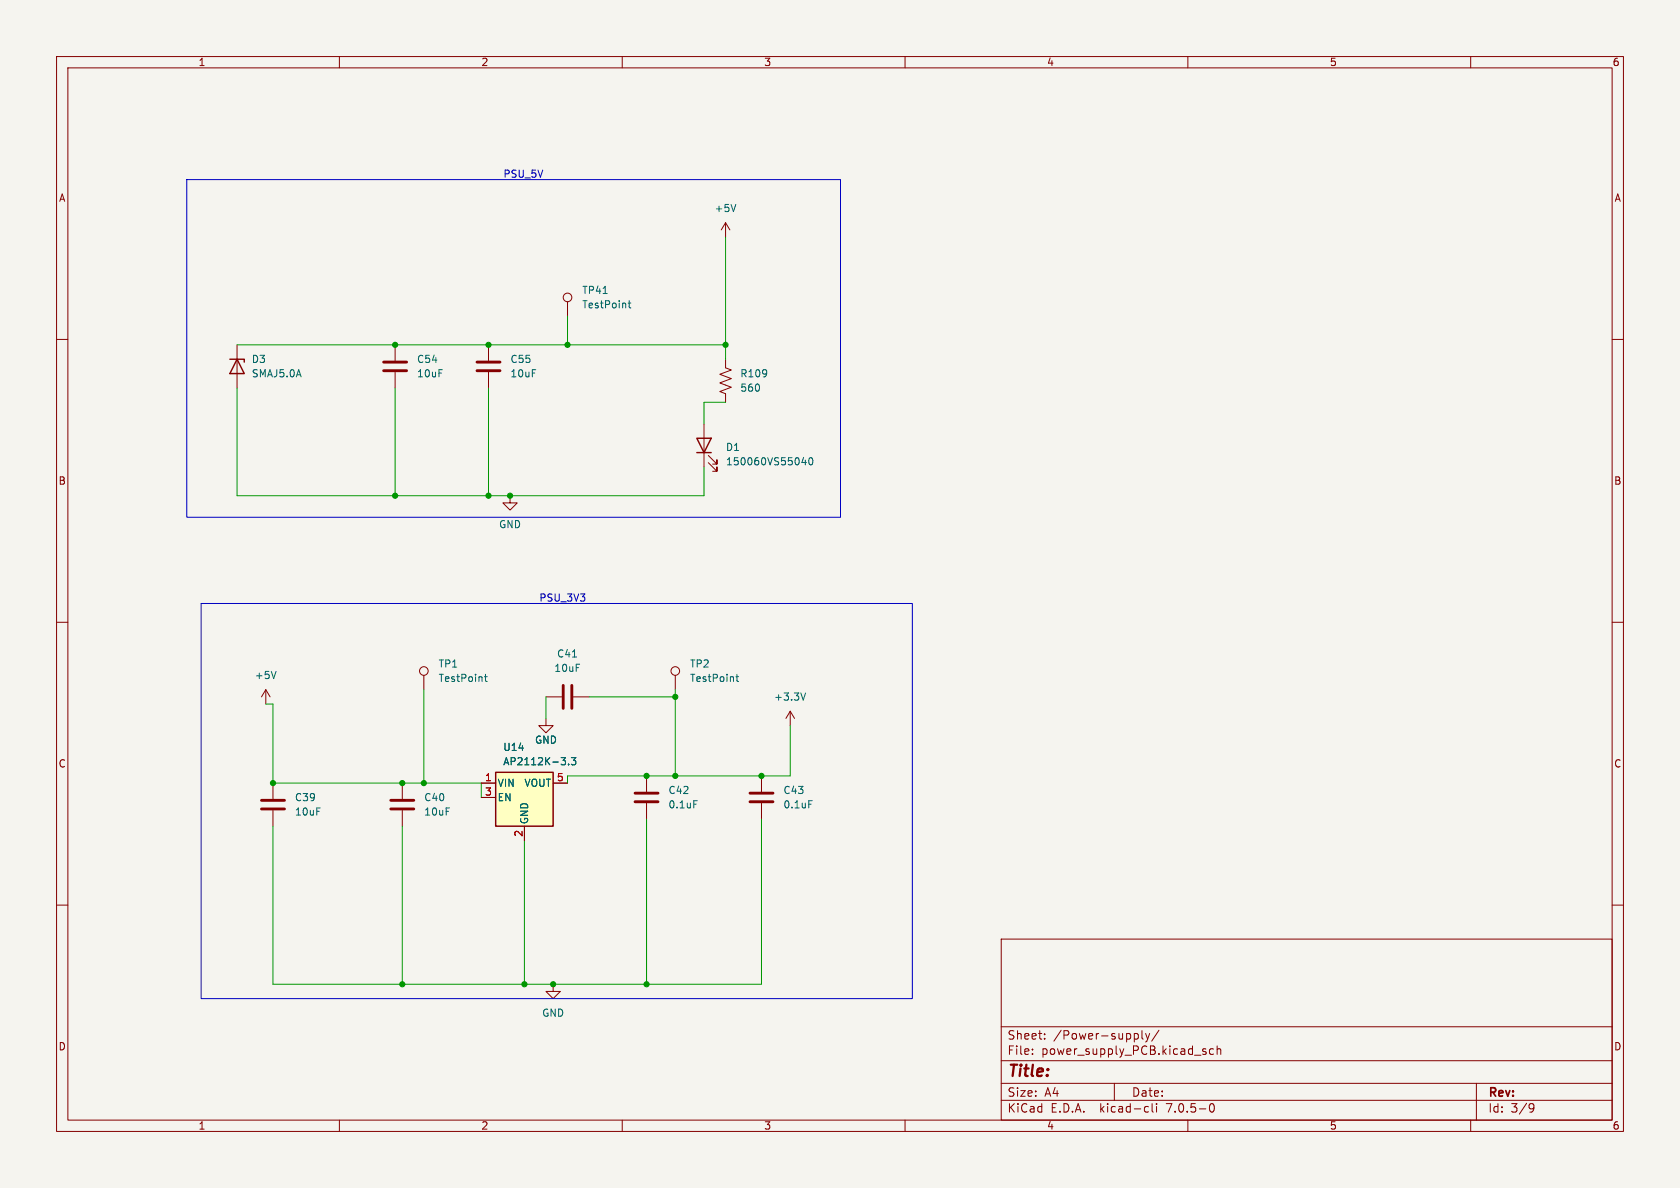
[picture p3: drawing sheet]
(kicad_sch (version 20230121) (generator eeschema)

 (paper "A4")

 (lib_symbols
  (symbol "Connector:TestPoint" (pin_numbers hide) (pin_names (offset 0.762) hide) (in_bom yes) (on_board yes)
   (property "Reference" "TP" (at 0 6.858 0) (effects (font (size 1.27 1.27))))
   (property "Value" "TestPoint" (at 0 5.08 0) (effects (font (size 1.27 1.27))))
   (property "Footprint" "" (at 5.08 0 0) (effects (font (size 1.27 1.27)) hide))
   (property "Datasheet" "~" (at 5.08 0 0) (effects (font (size 1.27 1.27)) hide))
   (symbol "TestPoint_0_1"
    (circle (center 0 3.302) (radius 0.762) (stroke (width 0) (type default)) (fill (type none))))
   (symbol "TestPoint_1_1"
    (pin passive line (at 0 0 90) (length 2.54) (name "1" (effects (font (size 1.27 1.27)))) (number "1" (effects (font (size 1.27 1.27)))))))
  (symbol "Device:C" (pin_numbers hide) (pin_names (offset 0.254)) (in_bom yes) (on_board yes)
   (property "Reference" "C" (at 0.635 2.54 0) (effects (font (size 1.27 1.27)) (justify left)))
   (property "Value" "C" (at 0.635 -2.54 0) (effects (font (size 1.27 1.27)) (justify left)))
   (property "Footprint" "" (at 0.9652 -3.81 0) (effects (font (size 1.27 1.27)) hide))
   (property "Datasheet" "~" (at 0 0 0) (effects (font (size 1.27 1.27)) hide))
   (symbol "C_0_1"
    (polyline (pts (xy -2.032 -0.762) (xy 2.032 -0.762)) (stroke (width 0.508) (type default)) (fill (type none)))
    (polyline (pts (xy -2.032 0.762) (xy 2.032 0.762)) (stroke (width 0.508) (type default)) (fill (type none))))
   (symbol "C_1_1"
    (pin passive line (at 0 3.81 270) (length 2.794) (name "~" (effects (font (size 1.27 1.27)))) (number "1" (effects (font (size 1.27 1.27)))))
    (pin passive line (at 0 -3.81 90) (length 2.794) (name "~" (effects (font (size 1.27 1.27)))) (number "2" (effects (font (size 1.27 1.27)))))))
  (symbol "Device:C_Polarized" (pin_numbers hide) (pin_names (offset 0.254)) (in_bom yes) (on_board yes)
   (property "Reference" "C" (at 0.635 2.54 0) (effects (font (size 1.27 1.27)) (justify left)))
   (property "Value" "C_Polarized" (at 0.635 -2.54 0) (effects (font (size 1.27 1.27)) (justify left)))
   (property "Footprint" "" (at 0.9652 -3.81 0) (effects (font (size 1.27 1.27)) hide))
   (property "Datasheet" "~" (at 0 0 0) (effects (font (size 1.27 1.27)) hide))
   (symbol "C_Polarized_0_1"
    (rectangle (start -2.286 0.508) (end 2.286 1.016) (stroke (width 0) (type default)) (fill (type none)))
    (polyline (pts (xy -1.778 2.286) (xy -0.762 2.286)) (stroke (width 0) (type default)) (fill (type none)))
    (polyline (pts (xy -1.27 2.794) (xy -1.27 1.778)) (stroke (width 0) (type default)) (fill (type none)))
    (rectangle (start 2.286 -0.508) (end -2.286 -1.016) (stroke (width 0) (type default)) (fill (type outline))))
   (symbol "C_Polarized_1_1"
    (pin passive line (at 0 3.81 270) (length 2.794) (name "~" (effects (font (size 1.27 1.27)))) (number "1" (effects (font (size 1.27 1.27)))))
    (pin passive line (at 0 -3.81 90) (length 2.794) (name "~" (effects (font (size 1.27 1.27)))) (number "2" (effects (font (size 1.27 1.27)))))))
  (symbol "Device:D" (pin_numbers hide) (pin_names (offset 1.016) hide) (in_bom yes) (on_board yes)
   (property "Reference" "D" (at 0 2.54 0) (effects (font (size 1.27 1.27))))
   (property "Value" "D" (at 0 -2.54 0) (effects (font (size 1.27 1.27))))
   (property "Footprint" "" (at 0 0 0) (effects (font (size 1.27 1.27)) hide))
   (property "Datasheet" "~" (at 0 0 0) (effects (font (size 1.27 1.27)) hide))
   (property "Sim.Device" "D" (at 0 0 0) (effects (font (size 1.27 1.27)) hide))
   (property "Sim.Pins" "1=K 2=A" (at 0 0 0) (effects (font (size 1.27 1.27)) hide))
   (symbol "D_0_1"
    (polyline (pts (xy -1.27 1.27) (xy -1.27 -1.27)) (stroke (width 0.254) (type default)) (fill (type none)))
    (polyline (pts (xy 1.27 0) (xy -1.27 0)) (stroke (width 0) (type default)) (fill (type none)))
    (polyline (pts (xy 1.27 1.27) (xy 1.27 -1.27) (xy -1.27 0) (xy 1.27 1.27)) (stroke (width 0.254) (type default)) (fill (type none))))
   (symbol "D_1_1"
    (pin passive line (at -3.81 0 0) (length 2.54) (name "K" (effects (font (size 1.27 1.27)))) (number "1" (effects (font (size 1.27 1.27)))))
    (pin passive line (at 3.81 0 180) (length 2.54) (name "A" (effects (font (size 1.27 1.27)))) (number "2" (effects (font (size 1.27 1.27)))))))
  (symbol "Device:D_Zener" (pin_numbers hide) (pin_names (offset 1.016) hide) (in_bom yes) (on_board yes)
   (property "Reference" "D" (at 0 2.54 0) (effects (font (size 1.27 1.27))))
   (property "Value" "D_Zener" (at 0 -2.54 0) (effects (font (size 1.27 1.27))))
   (property "Footprint" "" (at 0 0 0) (effects (font (size 1.27 1.27)) hide))
   (property "Datasheet" "~" (at 0 0 0) (effects (font (size 1.27 1.27)) hide))
   (symbol "D_Zener_0_1"
    (polyline (pts (xy 1.27 0) (xy -1.27 0)) (stroke (width 0) (type default)) (fill (type none)))
    (polyline (pts (xy -1.27 -1.27) (xy -1.27 1.27) (xy -0.762 1.27)) (stroke (width 0.254) (type default)) (fill (type none)))
    (polyline (pts (xy 1.27 -1.27) (xy 1.27 1.27) (xy -1.27 0) (xy 1.27 -1.27)) (stroke (width 0.254) (type default)) (fill (type none))))
   (symbol "D_Zener_1_1"
    (pin passive line (at -3.81 0 0) (length 2.54) (name "K" (effects (font (size 1.27 1.27)))) (number "1" (effects (font (size 1.27 1.27)))))
    (pin passive line (at 3.81 0 180) (length 2.54) (name "A" (effects (font (size 1.27 1.27)))) (number "2" (effects (font (size 1.27 1.27)))))))
  (symbol "Device:L" (pin_numbers hide) (pin_names (offset 1.016) hide) (in_bom yes) (on_board yes)
   (property "Reference" "L" (at -1.27 0 90) (effects (font (size 1.27 1.27))))
   (property "Value" "L" (at 1.905 0 90) (effects (font (size 1.27 1.27))))
   (property "Footprint" "" (at 0 0 0) (effects (font (size 1.27 1.27)) hide))
   (property "Datasheet" "~" (at 0 0 0) (effects (font (size 1.27 1.27)) hide))
   (symbol "L_0_1"
    (arc (start 0 -2.54) (mid 0.6323 -1.905) (end 0 -1.27) (stroke (width 0) (type default)) (fill (type none)))
    (arc (start 0 -1.27) (mid 0.6323 -0.635) (end 0 0) (stroke (width 0) (type default)) (fill (type none)))
    (arc (start 0 0) (mid 0.6323 0.635) (end 0 1.27) (stroke (width 0) (type default)) (fill (type none)))
    (arc (start 0 1.27) (mid 0.6323 1.905) (end 0 2.54) (stroke (width 0) (type default)) (fill (type none))))
   (symbol "L_1_1"
    (pin passive line (at 0 3.81 270) (length 1.27) (name "1" (effects (font (size 1.27 1.27)))) (number "1" (effects (font (size 1.27 1.27)))))
    (pin passive line (at 0 -3.81 90) (length 1.27) (name "2" (effects (font (size 1.27 1.27)))) (number "2" (effects (font (size 1.27 1.27)))))))
  (symbol "Device:LED" (pin_numbers hide) (pin_names (offset 1.016) hide) (in_bom yes) (on_board yes)
   (property "Reference" "D" (at 0 2.54 0) (effects (font (size 1.27 1.27))))
   (property "Value" "LED" (at 0 -2.54 0) (effects (font (size 1.27 1.27))))
   (property "Footprint" "" (at 0 0 0) (effects (font (size 1.27 1.27)) hide))
   (property "Datasheet" "~" (at 0 0 0) (effects (font (size 1.27 1.27)) hide))
   (symbol "LED_0_1"
    (polyline (pts (xy -1.27 -1.27) (xy -1.27 1.27)) (stroke (width 0.254) (type default)) (fill (type none)))
    (polyline (pts (xy -1.27 0) (xy 1.27 0)) (stroke (width 0) (type default)) (fill (type none)))
    (polyline (pts (xy 1.27 -1.27) (xy 1.27 1.27) (xy -1.27 0) (xy 1.27 -1.27)) (stroke (width 0.254) (type default)) (fill (type none)))
    (polyline (pts (xy -3.048 -0.762) (xy -4.572 -2.286) (xy -3.81 -2.286) (xy -4.572 -2.286) (xy -4.572 -1.524)) (stroke (width 0) (type default)) (fill (type none)))
    (polyline (pts (xy -1.778 -0.762) (xy -3.302 -2.286) (xy -2.54 -2.286) (xy -3.302 -2.286) (xy -3.302 -1.524)) (stroke (width 0) (type default)) (fill (type none))))
   (symbol "LED_1_1"
    (pin passive line (at -3.81 0 0) (length 2.54) (name "K" (effects (font (size 1.27 1.27)))) (number "1" (effects (font (size 1.27 1.27)))))
    (pin passive line (at 3.81 0 180) (length 2.54) (name "A" (effects (font (size 1.27 1.27)))) (number "2" (effects (font (size 1.27 1.27)))))))
  (symbol "Device:Polyfuse" (pin_numbers hide) (pin_names (offset 0)) (in_bom yes) (on_board yes)
   (property "Reference" "F" (at -2.54 0 90) (effects (font (size 1.27 1.27))))
   (property "Value" "Polyfuse" (at 2.54 0 90) (effects (font (size 1.27 1.27))))
   (property "Footprint" "" (at 1.27 -5.08 0) (effects (font (size 1.27 1.27)) (justify left) hide))
   (property "Datasheet" "~" (at 0 0 0) (effects (font (size 1.27 1.27)) hide))
   (symbol "Polyfuse_0_1"
    (rectangle (start -0.762 2.54) (end 0.762 -2.54) (stroke (width 0.254) (type default)) (fill (type none)))
    (polyline (pts (xy 0 2.54) (xy 0 -2.54)) (stroke (width 0) (type default)) (fill (type none)))
    (polyline (pts (xy -1.524 2.54) (xy -1.524 1.524) (xy 1.524 -1.524) (xy 1.524 -2.54)) (stroke (width 0) (type default)) (fill (type none))))
   (symbol "Polyfuse_1_1"
    (pin passive line (at 0 3.81 270) (length 1.27) (name "~" (effects (font (size 1.27 1.27)))) (number "1" (effects (font (size 1.27 1.27)))))
    (pin passive line (at 0 -3.81 90) (length 1.27) (name "~" (effects (font (size 1.27 1.27)))) (number "2" (effects (font (size 1.27 1.27)))))))
  (symbol "Device:R_US" (pin_numbers hide) (pin_names (offset 0)) (in_bom yes) (on_board yes)
   (property "Reference" "R" (at 2.54 0 90) (effects (font (size 1.27 1.27))))
   (property "Value" "R_US" (at -2.54 0 90) (effects (font (size 1.27 1.27))))
   (property "Footprint" "" (at 1.016 -0.254 90) (effects (font (size 1.27 1.27)) hide))
   (property "Datasheet" "~" (at 0 0 0) (effects (font (size 1.27 1.27)) hide))
   (symbol "R_US_0_1"
    (polyline (pts (xy 0 -2.286) (xy 0 -2.54)) (stroke (width 0) (type default)) (fill (type none)))
    (polyline (pts (xy 0 2.286) (xy 0 2.54)) (stroke (width 0) (type default)) (fill (type none)))
    (polyline (pts (xy 0 -0.762) (xy 1.016 -1.143) (xy 0 -1.524) (xy -1.016 -1.905) (xy 0 -2.286)) (stroke (width 0) (type default)) (fill (type none)))
    (polyline (pts (xy 0 0.762) (xy 1.016 0.381) (xy 0 0) (xy -1.016 -0.381) (xy 0 -0.762)) (stroke (width 0) (type default)) (fill (type none)))
    (polyline (pts (xy 0 2.286) (xy 1.016 1.905) (xy 0 1.524) (xy -1.016 1.143) (xy 0 0.762)) (stroke (width 0) (type default)) (fill (type none))))
   (symbol "R_US_1_1"
    (pin passive line (at 0 3.81 270) (length 1.27) (name "~" (effects (font (size 1.27 1.27)))) (number "1" (effects (font (size 1.27 1.27)))))
    (pin passive line (at 0 -3.81 90) (length 1.27) (name "~" (effects (font (size 1.27 1.27)))) (number "2" (effects (font (size 1.27 1.27)))))))
  (symbol "Regulator_Linear:AP2112K-3.3" (pin_names (offset 0.254)) (in_bom yes) (on_board yes)
   (property "Reference" "U" (at -5.08 5.715 0) (effects (font (size 1.27 1.27)) (justify left)))
   (property "Value" "AP2112K-3.3" (at 0 5.715 0) (effects (font (size 1.27 1.27)) (justify left)))
   (property "Footprint" "Package_TO_SOT_SMD:SOT-23-5" (at 0 8.255 0) (effects (font (size 1.27 1.27)) hide))
   (property "Datasheet" "https://www.diodes.com/assets/Datasheets/AP2112.pdf" (at 0 2.54 0) (effects (font (size 1.27 1.27)) hide))
   (symbol "AP2112K-3.3_0_1"
    (rectangle (start -5.08 4.445) (end 5.08 -5.08) (stroke (width 0.254) (type default)) (fill (type background))))
   (symbol "AP2112K-3.3_1_1"
    (pin power_in line (at -7.62 2.54 0) (length 2.54) (name "VIN" (effects (font (size 1.27 1.27)))) (number "1" (effects (font (size 1.27 1.27)))))
    (pin power_in line (at 0 -7.62 90) (length 2.54) (name "GND" (effects (font (size 1.27 1.27)))) (number "2" (effects (font (size 1.27 1.27)))))
    (pin input line (at -7.62 0 0) (length 2.54) (name "EN" (effects (font (size 1.27 1.27)))) (number "3" (effects (font (size 1.27 1.27)))))
    (pin no_connect line (at 5.08 0 180) (length 2.54) hide (name "NC" (effects (font (size 1.27 1.27)))) (number "4" (effects (font (size 1.27 1.27)))))
    (pin power_out line (at 7.62 2.54 180) (length 2.54) (name "VOUT" (effects (font (size 1.27 1.27)))) (number "5" (effects (font (size 1.27 1.27)))))))
  (symbol "Regulator_Switching:R-78E3.3-0.5" (pin_names (offset 0.254)) (in_bom yes) (on_board yes)
   (property "Reference" "U" (at -3.81 3.175 0) (effects (font (size 1.27 1.27))))
   (property "Value" "R-78E3.3-0.5" (at 0 3.175 0) (effects (font (size 1.27 1.27)) (justify left)))
   (property "Footprint" "Converter_DCDC:Converter_DCDC_RECOM_R-78E-0.5_THT" (at 1.27 -6.35 0) (effects (font (size 1.27 1.27) italic) (justify left) hide))
   (property "Datasheet" "https://www.recom-power.com/pdf/Innoline/R-78Exx-0.5.pdf" (at 0 0 0) (effects (font (size 1.27 1.27)) hide))
   (symbol "R-78E3.3-0.5_0_1"
    (rectangle (start -5.08 1.905) (end 5.08 -5.08) (stroke (width 0.254) (type default)) (fill (type background))))
   (symbol "R-78E3.3-0.5_1_1"
    (pin power_in line (at -7.62 0 0) (length 2.54) (name "IN" (effects (font (size 1.27 1.27)))) (number "1" (effects (font (size 1.27 1.27)))))
    (pin power_in line (at 0 -7.62 90) (length 2.54) (name "GND" (effects (font (size 1.27 1.27)))) (number "2" (effects (font (size 1.27 1.27)))))
    (pin power_out line (at 7.62 0 180) (length 2.54) (name "OUT" (effects (font (size 1.27 1.27)))) (number "3" (effects (font (size 1.27 1.27)))))))
  (symbol "Transistor_FET:AO3401A" (pin_names hide) (in_bom yes) (on_board yes)
   (property "Reference" "Q" (at 5.08 1.905 0) (effects (font (size 1.27 1.27)) (justify left)))
   (property "Value" "AO3401A" (at 5.08 0 0) (effects (font (size 1.27 1.27)) (justify left)))
   (property "Footprint" "Package_TO_SOT_SMD:SOT-23" (at 5.08 -1.905 0) (effects (font (size 1.27 1.27) italic) (justify left) hide))
   (property "Datasheet" "http://www.aosmd.com/pdfs/datasheet/AO3401A.pdf" (at 0 0 0) (effects (font (size 1.27 1.27)) (justify left) hide))
   (symbol "AO3401A_0_1"
    (polyline (pts (xy 0.254 0) (xy -2.54 0)) (stroke (width 0) (type default)) (fill (type none)))
    (polyline (pts (xy 0.254 1.905) (xy 0.254 -1.905)) (stroke (width 0.254) (type default)) (fill (type none)))
    (polyline (pts (xy 0.762 -1.27) (xy 0.762 -2.286)) (stroke (width 0.254) (type default)) (fill (type none)))
    (polyline (pts (xy 0.762 0.508) (xy 0.762 -0.508)) (stroke (width 0.254) (type default)) (fill (type none)))
    (polyline (pts (xy 0.762 2.286) (xy 0.762 1.27)) (stroke (width 0.254) (type default)) (fill (type none)))
    (polyline (pts (xy 2.54 2.54) (xy 2.54 1.778)) (stroke (width 0) (type default)) (fill (type none)))
    (polyline (pts (xy 2.54 -2.54) (xy 2.54 0) (xy 0.762 0)) (stroke (width 0) (type default)) (fill (type none)))
    (polyline (pts (xy 0.762 1.778) (xy 3.302 1.778) (xy 3.302 -1.778) (xy 0.762 -1.778)) (stroke (width 0) (type default)) (fill (type none)))
    (polyline (pts (xy 2.286 0) (xy 1.27 0.381) (xy 1.27 -0.381) (xy 2.286 0)) (stroke (width 0) (type default)) (fill (type outline)))
    (polyline (pts (xy 2.794 -0.508) (xy 2.921 -0.381) (xy 3.683 -0.381) (xy 3.81 -0.254)) (stroke (width 0) (type default)) (fill (type none)))
    (polyline (pts (xy 3.302 -0.381) (xy 2.921 0.254) (xy 3.683 0.254) (xy 3.302 -0.381)) (stroke (width 0) (type default)) (fill (type none)))
    (circle (center 1.651 0) (radius 2.794) (stroke (width 0.254) (type default)) (fill (type none)))
    (circle (center 2.54 -1.778) (radius 0.254) (stroke (width 0) (type default)) (fill (type outline)))
    (circle (center 2.54 1.778) (radius 0.254) (stroke (width 0) (type default)) (fill (type outline))))
   (symbol "AO3401A_1_1"
    (pin input line (at -5.08 0 0) (length 2.54) (name "G" (effects (font (size 1.27 1.27)))) (number "1" (effects (font (size 1.27 1.27)))))
    (pin passive line (at 2.54 -5.08 90) (length 2.54) (name "S" (effects (font (size 1.27 1.27)))) (number "2" (effects (font (size 1.27 1.27)))))
    (pin passive line (at 2.54 5.08 270) (length 2.54) (name "D" (effects (font (size 1.27 1.27)))) (number "3" (effects (font (size 1.27 1.27)))))))
  (symbol "power:+3.3V" (power) (pin_names (offset 0)) (in_bom yes) (on_board yes)
   (property "Reference" "#PWR" (at 0 -3.81 0) (effects (font (size 1.27 1.27)) hide))
   (property "Value" "+3.3V" (at 0 3.556 0) (effects (font (size 1.27 1.27))))
   (property "Footprint" "" (at 0 0 0) (effects (font (size 1.27 1.27)) hide))
   (property "Datasheet" "" (at 0 0 0) (effects (font (size 1.27 1.27)) hide))
   (symbol "+3.3V_0_1"
    (polyline (pts (xy -0.762 1.27) (xy 0 2.54)) (stroke (width 0) (type default)) (fill (type none)))
    (polyline (pts (xy 0 0) (xy 0 2.54)) (stroke (width 0) (type default)) (fill (type none)))
    (polyline (pts (xy 0 2.54) (xy 0.762 1.27)) (stroke (width 0) (type default)) (fill (type none))))
   (symbol "+3.3V_1_1"
    (pin power_in line (at 0 0 90) (length 0) hide (name "+3.3V" (effects (font (size 1.27 1.27)))) (number "1" (effects (font (size 1.27 1.27)))))))
  (symbol "power:+5V" (power) (pin_names (offset 0)) (in_bom yes) (on_board yes)
   (property "Reference" "#PWR" (at 0 -3.81 0) (effects (font (size 1.27 1.27)) hide))
   (property "Value" "+5V" (at 0 3.556 0) (effects (font (size 1.27 1.27))))
   (property "Footprint" "" (at 0 0 0) (effects (font (size 1.27 1.27)) hide))
   (property "Datasheet" "" (at 0 0 0) (effects (font (size 1.27 1.27)) hide))
   (symbol "+5V_0_1"
    (polyline (pts (xy -0.762 1.27) (xy 0 2.54)) (stroke (width 0) (type default)) (fill (type none)))
    (polyline (pts (xy 0 0) (xy 0 2.54)) (stroke (width 0) (type default)) (fill (type none)))
    (polyline (pts (xy 0 2.54) (xy 0.762 1.27)) (stroke (width 0) (type default)) (fill (type none))))
   (symbol "+5V_1_1"
    (pin power_in line (at 0 0 90) (length 0) hide (name "+5V" (effects (font (size 1.27 1.27)))) (number "1" (effects (font (size 1.27 1.27)))))))
  (symbol "power:GND" (power) (pin_names (offset 0)) (in_bom yes) (on_board yes)
   (property "Reference" "#PWR" (at 0 -6.35 0) (effects (font (size 1.27 1.27)) hide))
   (property "Value" "GND" (at 0 -3.81 0) (effects (font (size 1.27 1.27))))
   (property "Footprint" "" (at 0 0 0) (effects (font (size 1.27 1.27)) hide))
   (property "Datasheet" "" (at 0 0 0) (effects (font (size 1.27 1.27)) hide))
   (symbol "GND_0_1"
    (polyline (pts (xy 0 0) (xy 0 -1.27) (xy 1.27 -1.27) (xy 0 -2.54) (xy -1.27 -1.27) (xy 0 -1.27)) (stroke (width 0) (type default)) (fill (type none))))
   (symbol "GND_1_1"
    (pin power_in line (at 0 0 270) (length 0) hide (name "GND" (effects (font (size 1.27 1.27)))) (number "1" (effects (font (size 1.27 1.27)))))))
  (symbol "power:PWR_FLAG" (power) (pin_numbers hide) (pin_names (offset 0) hide) (in_bom yes) (on_board yes)
   (property "Reference" "#FLG" (at 0 1.905 0) (effects (font (size 1.27 1.27)) hide))
   (property "Value" "PWR_FLAG" (at 0 3.81 0) (effects (font (size 1.27 1.27))))
   (property "Footprint" "" (at 0 0 0) (effects (font (size 1.27 1.27)) hide))
   (property "Datasheet" "~" (at 0 0 0) (effects (font (size 1.27 1.27)) hide))
   (symbol "PWR_FLAG_0_0"
    (pin power_out line (at 0 0 90) (length 0) (name "pwr" (effects (font (size 1.27 1.27)))) (number "1" (effects (font (size 1.27 1.27))))))
   (symbol "PWR_FLAG_0_1"
    (polyline (pts (xy 0 0) (xy 0 1.27) (xy -1.016 1.905) (xy 0 2.54) (xy 1.016 1.905) (xy 0 1.27)) (stroke (width 0) (type default)) (fill (type none))))))

 (junction (at 119.38 137.16) (diameter 0) (color 0 0 0 0))
 (junction (at 71.12 173.99) (diameter 0) (color 0 0 0 0))
 (junction (at 69.85 60.96) (diameter 0) (color 0 0 0 0))
 (junction (at 114.3 137.16) (diameter 0) (color 0 0 0 0))
 (junction (at 71.12 138.43) (diameter 0) (color 0 0 0 0))
 (junction (at 86.36 87.63) (diameter 0) (color 0 0 0 0))
 (junction (at 114.3 173.99) (diameter 0) (color 0 0 0 0))
 (junction (at 100.33 60.96) (diameter 0) (color 0 0 0 0))
 (junction (at 128.27 60.96) (diameter 0) (color 0 0 0 0))
 (junction (at 97.79 173.99) (diameter 0) (color 0 0 0 0))
 (junction (at 69.85 87.63) (diameter 0) (color 0 0 0 0))
 (junction (at 92.71 173.99) (diameter 0) (color 0 0 0 0))
 (junction (at 119.38 123.19) (diameter 0) (color 0 0 0 0))
 (junction (at 90.17 87.63) (diameter 0) (color 0 0 0 0))
 (junction (at 134.62 137.16) (diameter 0) (color 0 0 0 0))
 (junction (at 86.36 60.96) (diameter 0) (color 0 0 0 0))
 (junction (at 48.26 138.43) (diameter 0) (color 0 0 0 0))
 (junction (at 74.93 138.43) (diameter 0) (color 0 0 0 0))

 (wire (pts (xy 114.3 137.16) (xy 119.38 137.16)) (stroke (width 0) (type default)))
 (wire (pts (xy 48.26 173.99) (xy 71.12 173.99)) (stroke (width 0) (type default)))
 (wire (pts (xy 124.46 71.12) (xy 124.46 74.93)) (stroke (width 0) (type default)))
 (wire (pts (xy 114.3 144.78) (xy 114.3 173.99)) (stroke (width 0) (type default)))
 (wire (pts (xy 85.09 140.97) (xy 85.09 138.43)) (stroke (width 0) (type default)))
 (wire (pts (xy 104.14 123.19) (xy 119.38 123.19)) (stroke (width 0) (type default)))
 (wire (pts (xy 128.27 60.96) (xy 128.27 63.5)) (stroke (width 0) (type default)))
 (wire (pts (xy 92.71 148.59) (xy 92.71 173.99)) (stroke (width 0) (type default)))
 (wire (pts (xy 48.26 138.43) (xy 48.26 124.46)) (stroke (width 0) (type default)))
 (wire (pts (xy 134.62 173.99) (xy 114.3 173.99)) (stroke (width 0) (type default)))
 (wire (pts (xy 71.12 173.99) (xy 92.71 173.99)) (stroke (width 0) (type default)))
 (wire (pts (xy 74.93 138.43) (xy 71.12 138.43)) (stroke (width 0) (type default)))
 (wire (pts (xy 71.12 146.05) (xy 71.12 173.99)) (stroke (width 0) (type default)))
 (wire (pts (xy 119.38 137.16) (xy 134.62 137.16)) (stroke (width 0) (type default)))
 (wire (pts (xy 86.36 60.96) (xy 100.33 60.96)) (stroke (width 0) (type default)))
 (wire (pts (xy 96.52 123.19) (xy 96.52 127)) (stroke (width 0) (type default)))
 (wire (pts (xy 41.91 60.96) (xy 69.85 60.96)) (stroke (width 0) (type default)))
 (wire (pts (xy 48.26 138.43) (xy 71.12 138.43)) (stroke (width 0) (type default)))
 (wire (pts (xy 119.38 123.19) (xy 119.38 121.92)) (stroke (width 0) (type default)))
 (wire (pts (xy 74.93 121.92) (xy 74.93 138.43)) (stroke (width 0) (type default)))
 (wire (pts (xy 86.36 68.58) (xy 86.36 87.63)) (stroke (width 0) (type default)))
 (wire (pts (xy 41.91 87.63) (xy 41.91 68.58)) (stroke (width 0) (type default)))
 (wire (pts (xy 48.26 146.05) (xy 48.26 173.99)) (stroke (width 0) (type default)))
 (wire (pts (xy 69.85 60.96) (xy 86.36 60.96)) (stroke (width 0) (type default)))
 (wire (pts (xy 114.3 173.99) (xy 97.79 173.99)) (stroke (width 0) (type default)))
 (wire (pts (xy 92.71 173.99) (xy 97.79 173.99)) (stroke (width 0) (type default)))
 (wire (pts (xy 128.27 41.91) (xy 128.27 60.96)) (stroke (width 0) (type default)))
 (wire (pts (xy 124.46 87.63) (xy 90.17 87.63)) (stroke (width 0) (type default)))
 (wire (pts (xy 134.62 144.78) (xy 134.62 173.99)) (stroke (width 0) (type default)))
 (wire (pts (xy 69.85 68.58) (xy 69.85 87.63)) (stroke (width 0) (type default)))
 (wire (pts (xy 100.33 60.96) (xy 100.33 55.88)) (stroke (width 0) (type default)))
 (wire (pts (xy 124.46 71.12) (xy 128.27 71.12)) (stroke (width 0) (type default)))
 (wire (pts (xy 114.3 137.16) (xy 100.33 137.16)) (stroke (width 0) (type default)))
 (wire (pts (xy 100.33 60.96) (xy 128.27 60.96)) (stroke (width 0) (type default)))
 (wire (pts (xy 119.38 137.16) (xy 119.38 123.19)) (stroke (width 0) (type default)))
 (wire (pts (xy 90.17 87.63) (xy 86.36 87.63)) (stroke (width 0) (type default)))
 (wire (pts (xy 86.36 87.63) (xy 69.85 87.63)) (stroke (width 0) (type default)))
 (wire (pts (xy 124.46 82.55) (xy 124.46 87.63)) (stroke (width 0) (type default)))
 (wire (pts (xy 139.7 137.16) (xy 139.7 128.27)) (stroke (width 0) (type default)))
 (wire (pts (xy 100.33 137.16) (xy 100.33 138.43)) (stroke (width 0) (type default)))
 (wire (pts (xy 69.85 87.63) (xy 41.91 87.63)) (stroke (width 0) (type default)))
 (wire (pts (xy 48.26 124.46) (xy 46.99 124.46)) (stroke (width 0) (type default)))
 (wire (pts (xy 134.62 137.16) (xy 139.7 137.16)) (stroke (width 0) (type default)))
 (wire (pts (xy 85.09 138.43) (xy 74.93 138.43)) (stroke (width 0) (type default)))

 (rectangle (start 33.02 31.75) (end 148.59 91.44) (stroke (width 0) (type default)) (fill (type none)))
 (rectangle (start 35.56 106.68) (end 161.29 176.53) (stroke (width 0) (type default)) (fill (type none)))

 (text "PSU_5V" (at 88.9 31.75 0) (effects (font (size 1.27 1.27)) (justify left bottom)))
 (text "PSU_3V3" (at 95.25 106.68 0) (effects (font (size 1.27 1.27)) (justify left bottom)))

 (symbol (lib_id "Device:C") (at 69.85 64.77 0) (unit 1) (in_bom yes) (on_board yes) (dnp no) (fields_autoplaced)
  (property "Reference" "C54" (at 73.66 63.5 0) (effects (font (size 1.27 1.27)) (justify left)))
  (property "Value" "10uF" (at 73.66 66.04 0) (effects (font (size 1.27 1.27)) (justify left)))
  (property "Footprint" "Capacitor_SMD:C_1206_3216Metric" (at 70.8152 68.58 0) (effects (font (size 1.27 1.27)) hide))
  (property "Datasheet" "~" (at 69.85 64.77 0) (effects (font (size 1.27 1.27)) hide)) (pin "1") (pin "2"))

 (symbol (lib_id "Device:C") (at 86.36 64.77 0) (unit 1) (in_bom yes) (on_board yes) (dnp no) (fields_autoplaced)
  (property "Reference" "C55" (at 90.17 63.5 0) (effects (font (size 1.27 1.27)) (justify left)))
  (property "Value" "10uF" (at 90.17 66.04 0) (effects (font (size 1.27 1.27)) (justify left)))
  (property "Footprint" "Capacitor_SMD:C_1206_3216Metric" (at 87.3252 68.58 0) (effects (font (size 1.27 1.27)) hide))
  (property "Datasheet" "~" (at 86.36 64.77 0) (effects (font (size 1.27 1.27)) hide)) (pin "1") (pin "2"))

 (symbol (lib_id "Device:R_US") (at 128.27 67.31 0) (unit 1) (in_bom yes) (on_board yes) (dnp no) (fields_autoplaced)
  (property "Reference" "R109" (at 130.81 66.04 0) (effects (font (size 1.27 1.27)) (justify left)))
  (property "Value" "560" (at 130.81 68.58 0) (effects (font (size 1.27 1.27)) (justify left)))
  (property "Footprint" "Resistor_SMD:R_0603_1608Metric" (at 129.286 67.564 90) (effects (font (size 1.27 1.27)) hide))
  (property "Datasheet" "~" (at 128.27 67.31 0) (effects (font (size 1.27 1.27)) hide)) (pin "1") (pin "2"))

 (symbol (lib_id "Connector:TestPoint") (at 119.38 121.92 0) (unit 1) (in_bom yes) (on_board yes) (dnp no)
  (property "Reference" "TP2" (at 121.92 117.348 0) (effects (font (size 1.27 1.27)) (justify left)))
  (property "Value" "TestPoint" (at 121.92 119.888 0) (effects (font (size 1.27 1.27)) (justify left)))
  (property "Footprint" "TestPoint:TestPoint_Pad_D1.0mm" (at 124.46 121.92 0) (effects (font (size 1.27 1.27)) hide))
  (property "Datasheet" "~" (at 124.46 121.92 0) (effects (font (size 1.27 1.27)) hide)) (pin "1"))

 (symbol (lib_id "power:+3.3V") (at 139.7 128.27 0) (unit 1) (in_bom yes) (on_board yes) (dnp no) (fields_autoplaced)
  (property "Reference" "#PWR013" (at 139.7 132.08 0) (effects (font (size 1.27 1.27)) hide))
  (property "Value" "+3.3V" (at 139.7 123.19 0) (effects (font (size 1.27 1.27))))
  (property "Footprint" "" (at 139.7 128.27 0) (effects (font (size 1.27 1.27)) hide))
  (property "Datasheet" "" (at 139.7 128.27 0) (effects (font (size 1.27 1.27)) hide)) (pin "1"))

 (symbol (lib_id "power:+5V") (at 46.99 124.46 0) (unit 1) (in_bom yes) (on_board yes) (dnp no) (fields_autoplaced)
  (property "Reference" "#PWR014" (at 46.99 128.27 0) (effects (font (size 1.27 1.27)) hide))
  (property "Value" "+5V" (at 46.99 119.38 0) (effects (font (size 1.27 1.27))))
  (property "Footprint" "" (at 46.99 124.46 0) (effects (font (size 1.27 1.27)) hide))
  (property "Datasheet" "" (at 46.99 124.46 0) (effects (font (size 1.27 1.27)) hide)) (pin "1"))

 (symbol (lib_id "Device:LED") (at 124.46 78.74 90) (unit 1) (in_bom yes) (on_board yes) (dnp no) (fields_autoplaced)
  (property "Reference" "D1" (at 128.27 79.0575 90) (effects (font (size 1.27 1.27)) (justify right)))
  (property "Value" "150060VS55040" (at 128.27 81.5975 90) (effects (font (size 1.27 1.27)) (justify right)))
  (property "Footprint" "LED_SMD:LED_0603_1608Metric" (at 124.46 78.74 0) (effects (font (size 1.27 1.27)) hide))
  (property "Datasheet" "~" (at 124.46 78.74 0) (effects (font (size 1.27 1.27)) hide)) (pin "1") (pin "2"))

 (symbol (lib_id "Device:C") (at 71.12 142.24 0) (unit 1) (in_bom yes) (on_board yes) (dnp no) (fields_autoplaced)
  (property "Reference" "C40" (at 74.93 140.97 0) (effects (font (size 1.27 1.27)) (justify left)))
  (property "Value" "10uF" (at 74.93 143.51 0) (effects (font (size 1.27 1.27)) (justify left)))
  (property "Footprint" "Capacitor_SMD:C_1206_3216Metric" (at 72.0852 146.05 0) (effects (font (size 1.27 1.27)) hide))
  (property "Datasheet" "~" (at 71.12 142.24 0) (effects (font (size 1.27 1.27)) hide)) (pin "1") (pin "2"))

 (symbol (lib_id "power:GND") (at 96.52 127 0) (unit 1) (in_bom yes) (on_board yes) (dnp no)
  (property "Reference" "#PWR0112" (at 96.52 127 0) (effects (font (size 1.27 1.27)) hide))
  (property "Value" "GND" (at 96.52 130.81 0) (effects (font (size 1.27 1.27))))
  (property "Footprint" "" (at 96.52 127 0) (effects (font (size 1.27 1.27)) hide))
  (property "Datasheet" "~" (at 96.52 127 0) (effects (font (size 1.27 1.27)) hide)) (pin "1"))

 (symbol (lib_id "Regulator_Linear:AP2112K-3.3") (at 92.71 140.97 0) (unit 1) (in_bom yes) (on_board yes) (dnp no)
  (property "Reference" "U14" (at 88.9 132.08 0) (effects (font (size 1.27 1.27)) (justify left)))
  (property "Value" "AP2112K-3.3" (at 88.9 134.62 0) (effects (font (size 1.27 1.27)) (justify left)))
  (property "Footprint" "Package_TO_SOT_SMD:SOT-23-5" (at 92.71 140.97 0) (effects (font (size 1.27 1.27)) hide))
  (property "Datasheet" "~" (at 92.71 140.97 0) (effects (font (size 1.27 1.27)) hide)) (pin "1") (pin "2") (pin "3") (pin "4") (pin "5"))

 (symbol (lib_id "Device:C") (at 134.62 140.97 0) (unit 1) (in_bom yes) (on_board yes) (dnp no) (fields_autoplaced)
  (property "Reference" "C43" (at 138.43 139.7 0) (effects (font (size 1.27 1.27)) (justify left)))
  (property "Value" "0.1uF" (at 138.43 142.24 0) (effects (font (size 1.27 1.27)) (justify left)))
  (property "Footprint" "Capacitor_SMD:C_0603_1608Metric" (at 135.5852 144.78 0) (effects (font (size 1.27 1.27)) hide))
  (property "Datasheet" "~" (at 134.62 140.97 0) (effects (font (size 1.27 1.27)) hide)) (pin "1") (pin "2"))

 (symbol (lib_id "Device:C") (at 48.26 142.24 0) (unit 1) (in_bom yes) (on_board yes) (dnp no) (fields_autoplaced)
  (property "Reference" "C39" (at 52.07 140.97 0) (effects (font (size 1.27 1.27)) (justify left)))
  (property "Value" "10uF" (at 52.07 143.51 0) (effects (font (size 1.27 1.27)) (justify left)))
  (property "Footprint" "Capacitor_SMD:C_1206_3216Metric" (at 49.2252 146.05 0) (effects (font (size 1.27 1.27)) hide))
  (property "Datasheet" "~" (at 48.26 142.24 0) (effects (font (size 1.27 1.27)) hide)) (pin "1") (pin "2"))

 (symbol (lib_id "Connector:TestPoint") (at 74.93 121.92 0) (unit 1) (in_bom yes) (on_board yes) (dnp no) (fields_autoplaced)
  (property "Reference" "TP1" (at 77.47 117.348 0) (effects (font (size 1.27 1.27)) (justify left)))
  (property "Value" "TestPoint" (at 77.47 119.888 0) (effects (font (size 1.27 1.27)) (justify left)))
  (property "Footprint" "TestPoint:TestPoint_Pad_D1.0mm" (at 80.01 121.92 0) (effects (font (size 1.27 1.27)) hide))
  (property "Datasheet" "~" (at 80.01 121.92 0) (effects (font (size 1.27 1.27)) hide)) (pin "1"))

 (symbol (lib_id "power:+5V") (at 128.27 41.91 0) (unit 1) (in_bom yes) (on_board yes) (dnp no) (fields_autoplaced)
  (property "Reference" "#PWR012" (at 128.27 45.72 0) (effects (font (size 1.27 1.27)) hide))
  (property "Value" "+5V" (at 128.27 36.83 0) (effects (font (size 1.27 1.27))))
  (property "Footprint" "" (at 128.27 41.91 0) (effects (font (size 1.27 1.27)) hide))
  (property "Datasheet" "" (at 128.27 41.91 0) (effects (font (size 1.27 1.27)) hide)) (pin "1"))

 (symbol (lib_id "Device:C") (at 100.33 123.19 270) (unit 1) (in_bom yes) (on_board yes) (dnp no) (fields_autoplaced)
  (property "Reference" "C41" (at 100.33 115.57 90) (effects (font (size 1.27 1.27))))
  (property "Value" "10uF" (at 100.33 118.11 90) (effects (font (size 1.27 1.27))))
  (property "Footprint" "Capacitor_SMD:C_0603_1608Metric" (at 96.52 124.1552 0) (effects (font (size 1.27 1.27)) hide))
  (property "Datasheet" "~" (at 100.33 123.19 0) (effects (font (size 1.27 1.27)) hide)) (pin "1") (pin "2"))

 (symbol (lib_id "Device:D_Zener") (at 41.91 64.77 270) (unit 1) (in_bom yes) (on_board yes) (dnp no) (fields_autoplaced)
  (property "Reference" "D3" (at 44.45 63.5 90) (effects (font (size 1.27 1.27)) (justify left)))
  (property "Value" "SMAJ5.0A" (at 44.45 66.04 90) (effects (font (size 1.27 1.27)) (justify left)))
  (property "Footprint" "Diode_SMD:D_SMA" (at 41.91 64.77 0) (effects (font (size 1.27 1.27)) hide))
  (property "Datasheet" "~" (at 41.91 64.77 0) (effects (font (size 1.27 1.27)) hide))
  (property "Sim.Device" "D" (at 41.91 64.77 0) (effects (font (size 1.27 1.27)) hide))
  (property "Sim.Pins" "1=K 2=A" (at 41.91 64.77 0) (effects (font (size 1.27 1.27)) hide)) (pin "1") (pin "2"))

 (symbol (lib_id "power:GND") (at 90.17 87.63 0) (unit 1) (in_bom yes) (on_board yes) (dnp no) (fields_autoplaced)
  (property "Reference" "#PWR011" (at 90.17 93.98 0) (effects (font (size 1.27 1.27)) hide))
  (property "Value" "GND" (at 90.17 92.71 0) (effects (font (size 1.27 1.27))))
  (property "Footprint" "" (at 90.17 87.63 0) (effects (font (size 1.27 1.27)) hide))
  (property "Datasheet" "" (at 90.17 87.63 0) (effects (font (size 1.27 1.27)) hide)) (pin "1"))

 (symbol (lib_id "power:GND") (at 97.79 173.99 0) (unit 1) (in_bom yes) (on_board yes) (dnp no) (fields_autoplaced)
  (property "Reference" "#PWR015" (at 97.79 180.34 0) (effects (font (size 1.27 1.27)) hide))
  (property "Value" "GND" (at 97.79 179.07 0) (effects (font (size 1.27 1.27))))
  (property "Footprint" "" (at 97.79 173.99 0) (effects (font (size 1.27 1.27)) hide))
  (property "Datasheet" "" (at 97.79 173.99 0) (effects (font (size 1.27 1.27)) hide)) (pin "1"))

 (symbol (lib_id "Device:C") (at 114.3 140.97 0) (unit 1) (in_bom yes) (on_board yes) (dnp no) (fields_autoplaced)
  (property "Reference" "C42" (at 118.11 139.7 0) (effects (font (size 1.27 1.27)) (justify left)))
  (property "Value" "0.1uF" (at 118.11 142.24 0) (effects (font (size 1.27 1.27)) (justify left)))
  (property "Footprint" "Capacitor_SMD:C_0603_1608Metric" (at 115.2652 144.78 0) (effects (font (size 1.27 1.27)) hide))
  (property "Datasheet" "~" (at 114.3 140.97 0) (effects (font (size 1.27 1.27)) hide)) (pin "1") (pin "2"))

 (symbol (lib_id "Connector:TestPoint") (at 100.33 55.88 0) (unit 1) (in_bom yes) (on_board yes) (dnp no) (fields_autoplaced)
  (property "Reference" "TP41" (at 102.87 51.308 0) (effects (font (size 1.27 1.27)) (justify left)))
  (property "Value" "TestPoint" (at 102.87 53.848 0) (effects (font (size 1.27 1.27)) (justify left)))
  (property "Footprint" "TestPoint:TestPoint_Pad_D1.0mm" (at 105.41 55.88 0) (effects (font (size 1.27 1.27)) hide))
  (property "Datasheet" "~" (at 105.41 55.88 0) (effects (font (size 1.27 1.27)) hide)) (pin "1")))
